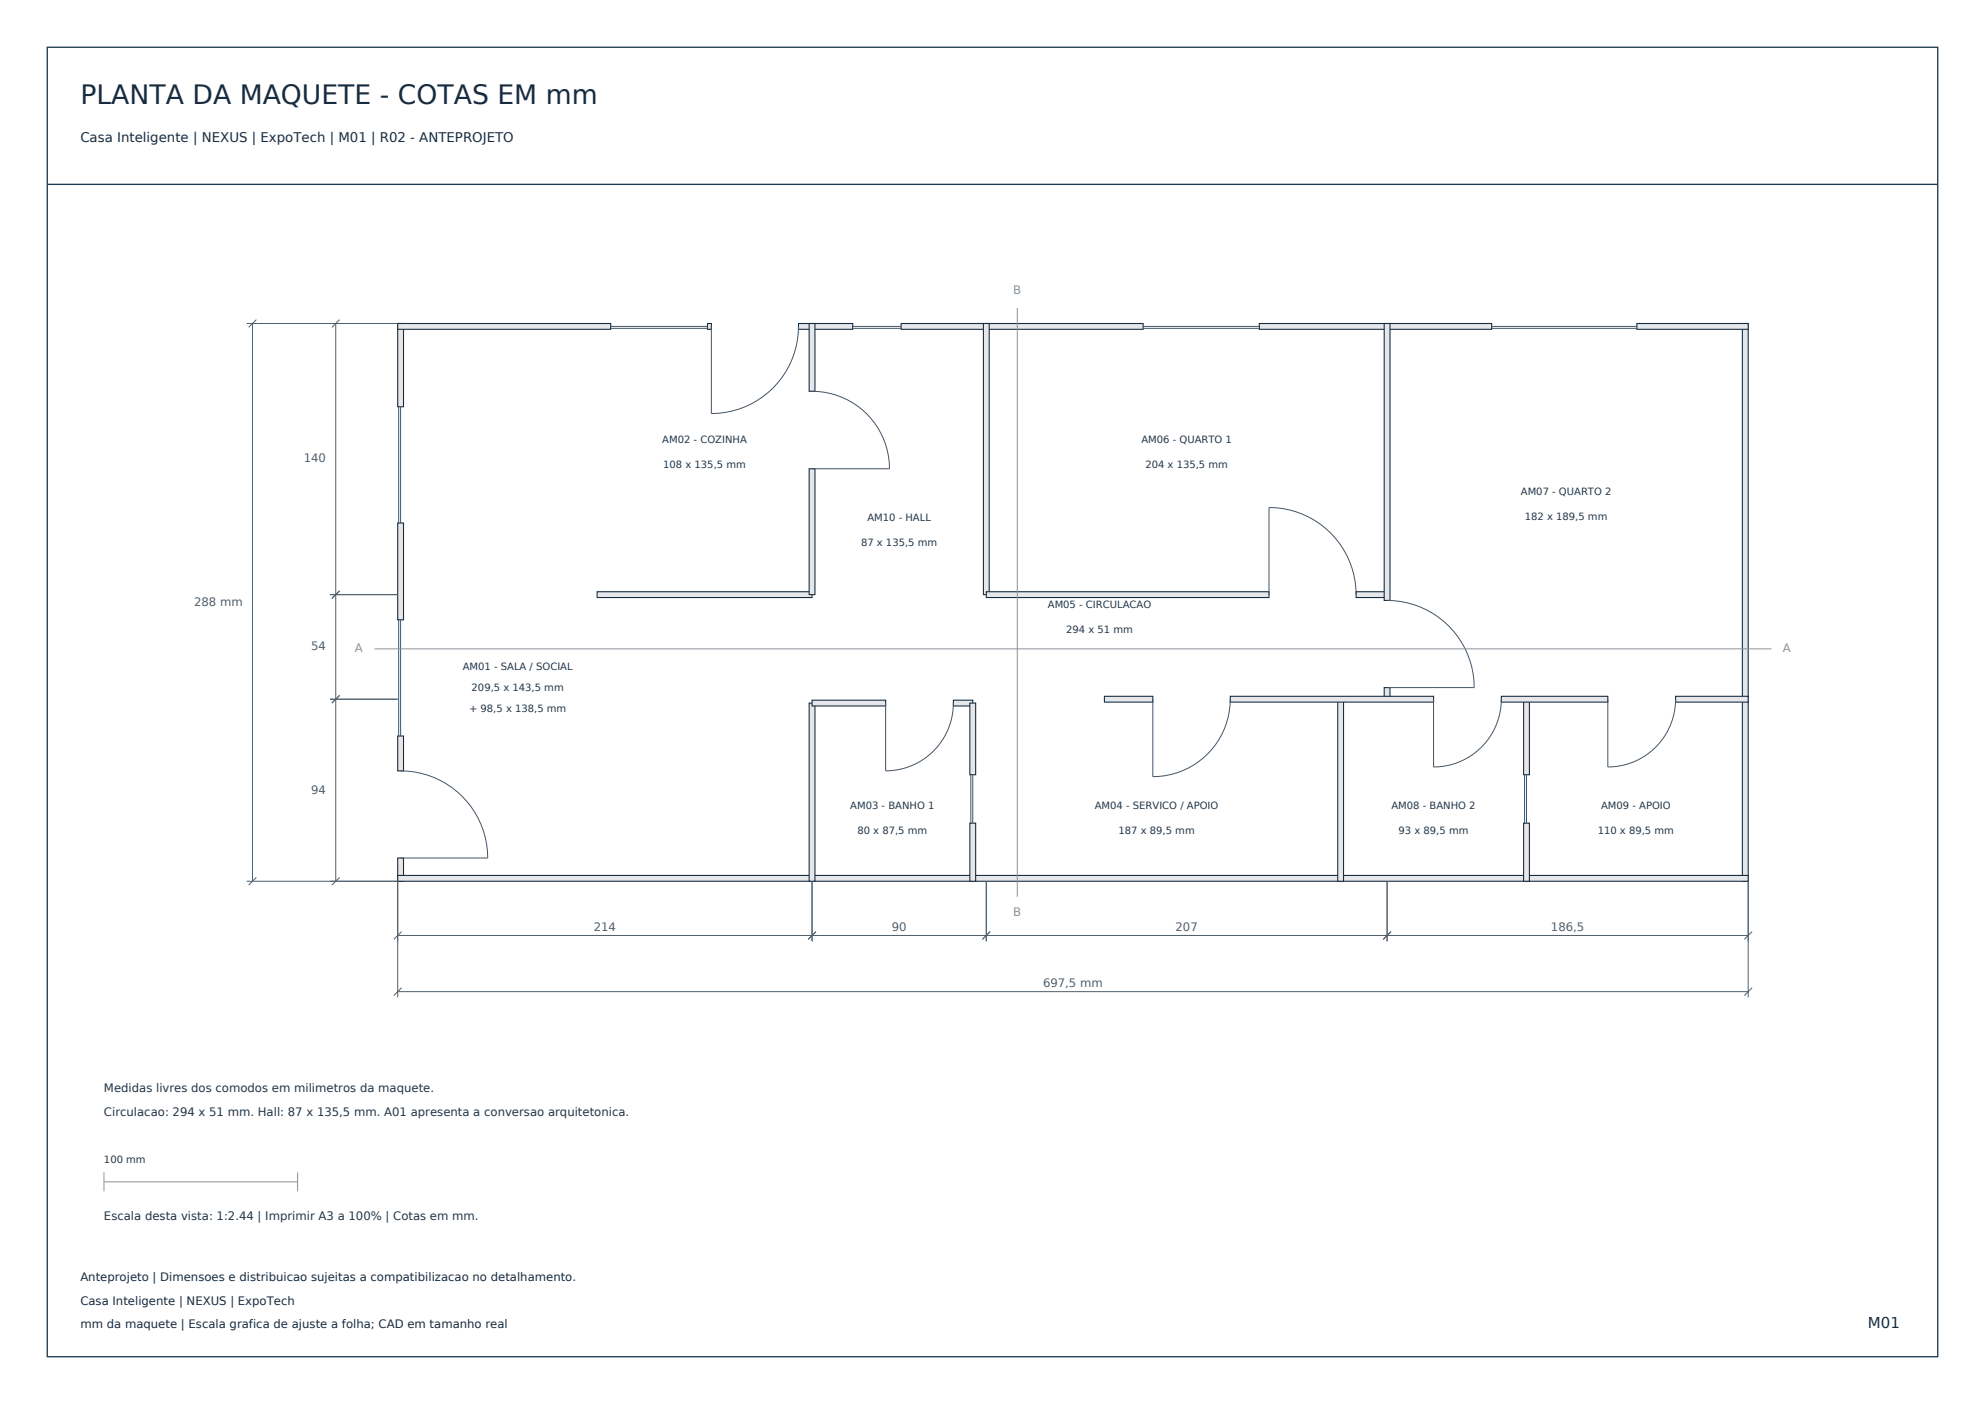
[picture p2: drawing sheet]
<svg xmlns="http://www.w3.org/2000/svg" width="420mm" height="297mm" viewBox="0 0 420 297" stroke-linecap="round" stroke-linejoin="round" font-family="sans-serif">
<path d="M10 10h400v277h-400zM10 39h400" fill="none" stroke="#1b3c53" stroke-width=".28"/>
<g fill="#e5e7eb" stroke="#182c40" stroke-width=".23">
<path d="M84.1 181.5h1.3v4.9h-1.3z" fill-rule="evenodd"/>
<path d="M84.1 155.7h1.3v7.4h-1.3z" fill-rule="evenodd"/>
<path d="M84.1 110.6h1.3v20.5h-1.3z" fill-rule="evenodd"/>
<path d="M84.1 68.4h1.3v17.6h-1.3z" fill-rule="evenodd"/>
</g>
<path d="M84.4 86v24.6M84.8 86v24.6M84.4 131.1v24.6M84.8 131.1v24.6M84.8 163.1a18.4 18.4 0 0 1 18.4 18.4h-18.4" fill="none" stroke="#425568" stroke-width=".21"/>
<g fill="#e5e7eb" stroke="#182c40" stroke-width=".23">
<path d="M368.7 68.4h1.2v118h-1.2z" fill-rule="evenodd"/>
<path d="M84.1 185.2h121.7v1.2h-121.7z" fill-rule="evenodd"/>
<path d="M205.8 185.2h164.1v1.2h-164.1z" fill-rule="evenodd"/>
<path d="M84.1 68.4h45.1v1.3h-45.1z" fill-rule="evenodd"/>
<path d="M149.7 68.4h.8v1.3h-.8z" fill-rule="evenodd"/>
<path d="M169 68.4h11.4v1.3h-11.4z" fill-rule="evenodd"/>
<path d="M190.7 68.4h18v1.3h-18z" fill-rule="evenodd"/>
</g>
<path d="M129.2 69h20.5M129.2 69.5h20.5M150.5 69v18.5a18.4 18.4 0 0 0 18.5-18.5M180.4 69h10.3M180.4 69.5h10.3" fill="none" stroke="#425568" stroke-width=".21"/>
<g fill="#e5e7eb" stroke="#182c40" stroke-width=".23">
<path d="M208.7 68.4h33.2v1.3h-33.2z" fill-rule="evenodd"/>
<path d="M266.5 68.4h49.1v1.3h-49.1z" fill-rule="evenodd"/>
<path d="M346.3 68.4h23.6v1.3h-23.6z" fill-rule="evenodd"/>
</g>
<path d="M241.9 69h24.6M241.9 69.5h24.6M315.6 69h30.7M315.6 69.5h30.7" fill="none" stroke="#425568" stroke-width=".21"/>
<g fill="#e5e7eb" stroke="#182c40" stroke-width=".23">
<path d="M126.3 125.2h45.5v1.2h-45.5z" fill-rule="evenodd"/>
<path d="M171.2 99.2h1.2v26.6h-1.2z" fill-rule="evenodd"/>
<path d="M171.2 68.4h1.2v14.4h-1.2z" fill-rule="evenodd"/>
</g>
<path d="M171.8 82.8a16.4 16.4 0 0 1 16.4 16.4h-16.4" fill="none" stroke="#425568" stroke-width=".21"/>
<g fill="#e5e7eb" stroke="#182c40" stroke-width=".23">
<path d="M171.2 148.7h1.2v37.7h-1.2z" fill-rule="evenodd"/>
<path d="M171.8 148.1h15.6v1.2h-15.6z" fill-rule="evenodd"/>
<path d="M201.7 148.1h4.1v1.2h-4.1z" fill-rule="evenodd"/>
</g>
<path d="M187.4 148.7v14.4a14.3 14.3 0 0 0 14.3-14.4" fill="none" stroke="#425568" stroke-width=".21"/>
<g fill="#e5e7eb" stroke="#182c40" stroke-width=".23">
<path d="M205.2 174.1h1.2v12.3h-1.2z" fill-rule="evenodd"/>
<path d="M205.2 148.7h1.2v15.2h-1.2z" fill-rule="evenodd"/>
</g>
<path d="M205.4 163.9v10.2M205.8 163.9v10.2" fill="none" stroke="#425568" stroke-width=".21"/>
<g fill="#e5e7eb" stroke="#182c40" stroke-width=".23">
<path d="M208.1 68.4h1.2v57.4h-1.2z" fill-rule="evenodd"/>
<path d="M208.7 125.2h59.8v1.2h-59.8z" fill-rule="evenodd"/>
<path d="M286.9 125.2h6.6v1.2h-6.6z" fill-rule="evenodd"/>
</g>
<path d="M268.5 125.8v-18.4a18.4 18.4 0 0 1 18.4 18.4" fill="none" stroke="#425568" stroke-width=".21"/>
<g fill="#e5e7eb" stroke="#182c40" stroke-width=".23">
<path d="M292.9 145.5h1.2v2.4h-1.2z" fill-rule="evenodd"/>
<path d="M292.9 68.4h1.2v58.6h-1.2z" fill-rule="evenodd"/>
</g>
<path d="M293.5 127a18.4 18.4 0 0 1 18.4 18.5h-18.4" fill="none" stroke="#425568" stroke-width=".21"/>
<g fill="#e5e7eb" stroke="#182c40" stroke-width=".23">
<path d="M283 147.9h1.3v38.5h-1.3z" fill-rule="evenodd"/>
<path d="M322.4 174.1h1.2v12.3h-1.2z" fill-rule="evenodd"/>
<path d="M322.4 147.9h1.2v16h-1.2z" fill-rule="evenodd"/>
</g>
<path d="M322.6 163.9v10.2M323 163.9v10.2" fill="none" stroke="#425568" stroke-width=".21"/>
<g fill="#e5e7eb" stroke="#182c40" stroke-width=".23">
<path d="M233.7 147.3h10.2v1.2h-10.2z" fill-rule="evenodd"/>
<path d="M260.3 147.3h43v1.2h-43z" fill-rule="evenodd"/>
<path d="M317.7 147.3h22.5v1.2h-22.5z" fill-rule="evenodd"/>
<path d="M354.5 147.3h15.4v1.2h-15.4z" fill-rule="evenodd"/>
</g>
<path d="M243.9 147.9v16.4a16.4 16.4 0 0 0 16.4-16.4M303.3 147.9v14.3a14.3 14.3 0 0 0 14.4-14.3M340.2 147.9v14.3a14.3 14.3 0 0 0 14.3-14.3" fill="none" stroke="#425568" stroke-width=".21"/>
<g fill="none" stroke="#51606b" stroke-width=".21">
<path d="M52.2 68.4h31.9M53.4 68.4v118M54.2 67.6l-1.6 1.7M71 68.4v118M71.9 67.6l-1.7 1.7M69.8 125.8h14.3M71.9 125l-1.7 1.6M69.8 147.9h14.3M71.9 147.1l-1.7 1.6M52.2 186.4h31.9v24.6M54.2 185.6l-1.6 1.6M71.9 185.6l-1.7 1.6"/>
<path d="M84.1 197.9h285.8M85 197.1l-1.7 1.6M171.8 186.4v12.7M172.6 197.1l-1.6 1.6M208.7 186.4v12.7M209.5 197.1l-1.6 1.6M293.5 186.4v12.7M294.3 197.1l-1.6 1.6M369.9 186.4v24.6M370.7 197.1l-1.6 1.6M84.1 209.8h285.8M85 209l-1.7 1.6"/>
<path d="M370.7 209l-1.6 1.6"/>
</g>
<path d="M215.2 65.2v124.5M79.2 137.3h295.6M22 250h41M22 248v4M63 248v4" fill="none" stroke="#8c9299" stroke-width=".21"/>
<text font-size="5.6" fill="#182c40" x="17" y="22">PLANTA DA MAQUETE - COTAS EM mm</text>
<text font-size="3.2" fill="#182c40" x="395.2" y="281">M01</text>
<text font-size="2.8" fill="#182c40" x="17" y="30">Casa Inteligente | NEXUS | ExpoTech | M01 | R02 - ANTEPROJETO</text>
<g font-size="2.5" fill="#8c9299">
<text x="214.4" y="62.2">B</text>
<text x="75.1" y="138">A</text>
<text x="377.2" y="138">A</text>
<text x="214.4" y="193.7">B</text>
</g>
<g font-size="2.5" fill="#51606b">
<text x="64.3" y="97.8">140</text>
<text x="41.1" y="128.1">288 mm</text>
<text x="65.8" y="137.6">54</text>
<text x="65.8" y="167.9">94</text>
<text x="125.6" y="197">214</text>
<text x="188.7" y="197">90</text>
<text x="248.7" y="197">207</text>
<text x="328.2" y="197">186,5</text>
<text x="220.7" y="208.8">697,5 mm</text>
</g>
<g font-size="2.5" fill="#243747">
<text x="22" y="231">Medidas livres dos comodos em milimetros da maquete.</text>
<text x="22" y="236">Circulacao: 294 x 51 mm. Hall: 87 x 135,5 mm. A01 apresenta a conversao arquitetonica.</text>
<text x="22" y="258">Escala desta vista: 1:2.44 | Imprimir A3 a 100% | Cotas em mm.</text>
</g>
<g font-size="2.5" fill="#182c40">
<text x="17" y="271">Anteprojeto | Dimensoes e distribuicao sujeitas a compatibilizacao no detalhamento.</text>
<text x="17" y="276">Casa Inteligente | NEXUS | ExpoTech</text>
<text x="17" y="281">mm da maquete | Escala grafica de ajuste a folha; CAD em tamanho real</text>
</g>
<g font-size="2.1" fill="#243747">
<text x="140.1" y="93.6">AM02 - COZINHA</text>
<text x="241.5" y="93.6">AM06 - QUARTO 1</text>
<text x="140.3" y="98.9">108 x 135,5 mm</text>
<text x="242.3" y="98.9">204 x 135,5 mm</text>
<text x="321.8" y="104.7">AM07 - QUARTO 2</text>
<text x="183.5" y="110.1">AM10 - HALL</text>
<text x="322.6" y="110">182 x 189,5 mm</text>
<text x="182.2" y="115.4">87 x 135,5 mm</text>
<text x="221.7" y="128.5">AM05 - CIRCULACAO</text>
<text x="225.6" y="133.9">294 x 51 mm</text>
<text x="97.9" y="141.7">AM01 - SALA / SOCIAL</text>
<text x="99.8" y="146.2">209,5 x 143,5 mm</text>
<text x="99.2" y="150.7">+ 98,5 x 138,5 mm</text>
<text x="179.9" y="171.1">AM03 - BANHO 1</text>
<text x="231.6" y="171.1">AM04 - SERVICO / APOIO</text>
<text x="294.4" y="171.1">AM08 - BANHO 2</text>
<text x="338.8" y="171.1">AM09 - APOIO</text>
<text x="181.4" y="176.5">80 x 87,5 mm</text>
<text x="236.7" y="176.5">187 x 89,5 mm</text>
<text x="295.9" y="176.5">93 x 89,5 mm</text>
<text x="338.1" y="176.5">110 x 89,5 mm</text>
<text x="22" y="246">100 mm</text>
</g>
</svg>
